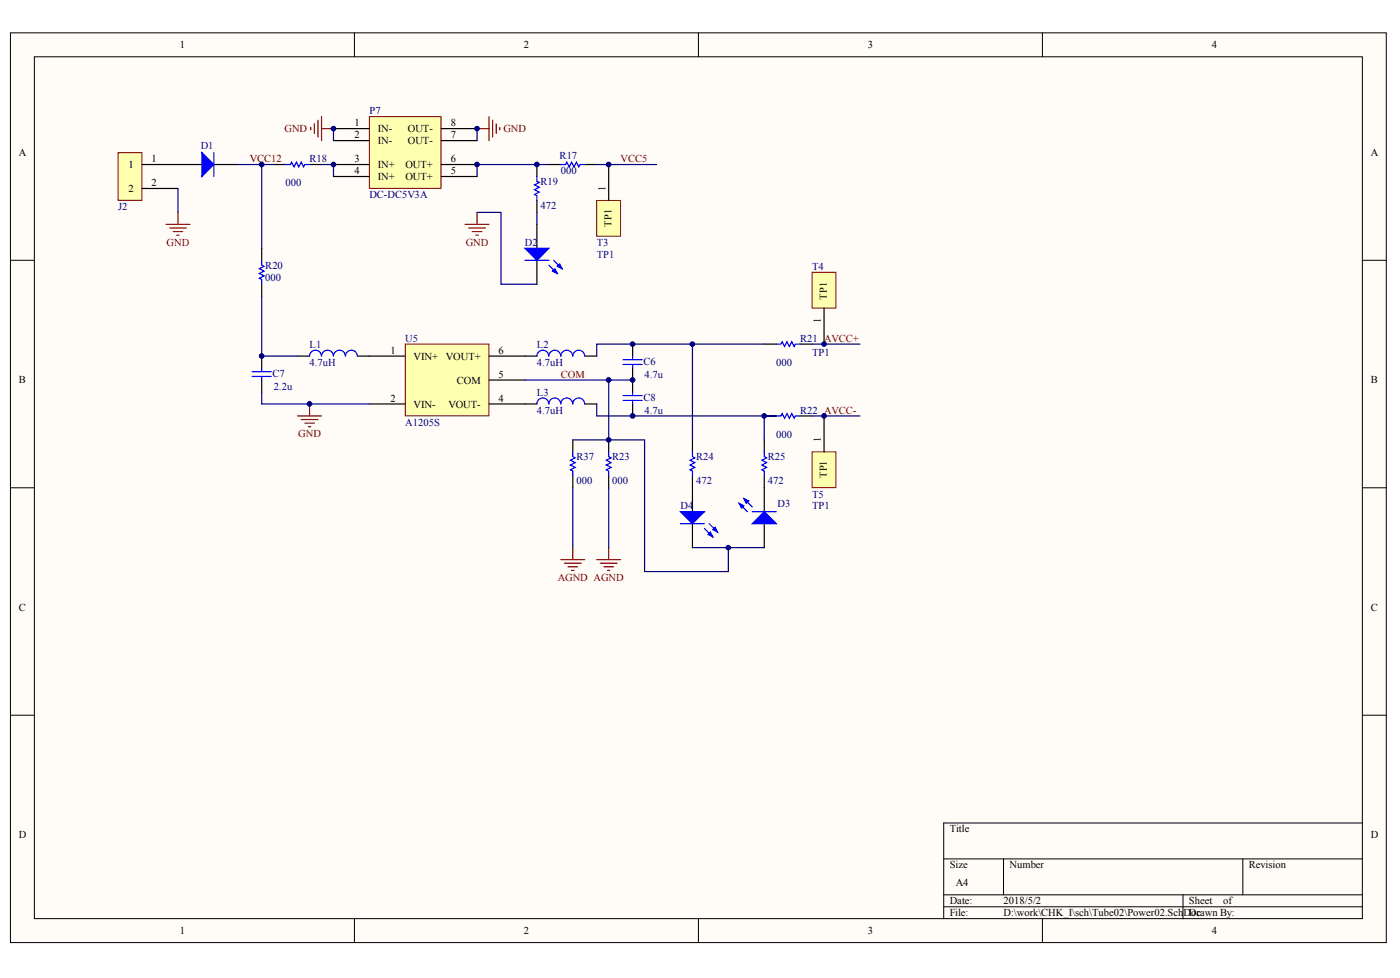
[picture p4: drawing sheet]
<svg xmlns="http://www.w3.org/2000/svg" width="288mm" height="201mm" viewBox="0 0 288 201" stroke-linecap="round" stroke-linejoin="round" font-family="sans-serif">
<g fill="#fffcf8" stroke="#000" stroke-width=".21">
<path d="M2.1 6.8h282.9v187h-282.9z"/>
<path d="M7.1 11.7h273v177.2h-273z"/>
</g>
<g fill="none" stroke="#000" stroke-width=".21">
<path d="M72.9 6.8v4.9M143.6 6.8v4.9M214.3 6.8v4.9M2.1 53.5h5M280.2 53.5h4.9M2.1 100.3h5M280.2 100.3h4.9M2.1 147.1h5M280.2 147.1h4.9M194 176.6h86.2M206.3 176.6v7.4M255.5 176.6v7.4"/>
<path d="M280.2 169.2h-86.2v19.7M72.9 188.9v4.9M143.6 188.9v4.9M194 184h86.2M194 186.4h86.2M214.3 188.9v4.9M243.2 184v4.9"/>
</g>
<path d="M157.1 100.3v4.9M157.1 107.7v4.9" fill="none" stroke="#000" stroke-width=".25"/>
<g fill="#00f" stroke="#00f" stroke-width=".25">
<path d="M157.1 105.2l2.5 2.5h-4.9z"/>
<path d="M153 102.5l.9 .5-.4 .5z"/>
<path d="M152 103.5l1 .5-.5 .5z"/>
</g>
<path d="M152 103.5l1.7 1.7M153 102.5l1.7 1.7M154.7 105.2h4.9" fill="none" stroke="#00f" stroke-width=".25"/>
<path d="M24.3 31.4h4.9v9.8h-4.9z" fill="#ffffb0" stroke="#800000" stroke-width=".21"/>
<g fill="none" stroke="#000" stroke-width=".25">
<path d="M29.2 33.8h12.3M29.2 38.8h7.4M44 33.8h4.9M56.3 33.8h2.4M63.7 33.8h2.4M110.4 33.8v2.5M112.9 33.8h2.4M120.2 33.8h2.5M53.8 51.1v2.4M53.8 58.4v2.5M110.4 41.2v2.5M53.8 73.2v2.5"/>
<path d="M53.8 78.1v2.5M130.1 70.8v2.4M130.1 75.7v2.4M142.4 90.4v2.5M142.4 97.8v2.5M157.1 90.4v2.5M157.1 97.8v2.5"/>
</g>
<path d="M63.9 26.2v.5M64.6 25.5v1.9M65.4 24.7v3.5M66.1 24v4.9M66.1 26.4h2.5M34.1 46.1h5M34.9 46.9h3.4M35.6 47.6h2M36.3 48.4h.5M36.6 43.7v2.4" fill="none" stroke="#800000" stroke-width=".25"/>
<path d="M36.6 38.8v4.9M112.9 33.8h-14.8v2.5M122.7 33.8h12.3" fill="none" stroke="#000080" stroke-width=".25"/>
<path d="M41.5 31.4l2.5 2.4-2.5 2.5z" fill="#00f" stroke="#00f" stroke-width=".25"/>
<g fill="none" stroke="#00f" stroke-width=".25">
<path d="M44 31.4v4.9M58.7 33.8h1l.3-.5 .5 1 .4-1 .5 1 .5-1 .5 1 .3-.5h1M110.4 36.3v1l.5 .2-1 .5 1 .5-1 .5 1 .5-1 .5 .5 .2v1M115.3 33.8h1l.2-.5 .5 1 .5-1 .5 1 .5-1 .5 1 .3-.5h.9M53.8 53.5v1l.5 .3-1 .4 1 .5-1 .5 1 .5-1 .5 .5 .3v.9M51.8 76.4h4M51.8 77.4h4M53.8 75.7v.7M53.8 77.4v.7M128.1 74h3.9M128.1 74.9h3.9M130.1 73.2v.8"/>
<path d="M130.1 74.9v.8M142.4 92.9v1l.5 .2-1 .5 1 .5-1 .5 1 .5-1 .5 .5 .2v1M157.1 92.9v1l.5 .2-1 .5 1 .5-1 .5 1 .5-1 .5 .5 .2v1"/>
</g>
<path d="M83.3 70.8h17.2v14.7h-17.2z" fill="#ffffb0" stroke="#800000" stroke-width=".21"/>
<g fill="none" stroke="#000" stroke-width=".25">
<path d="M61.2 73.2h2.5M73.5 73.2h9.8M100.6 73.2h9.8M100.6 78.1h7.3M120.2 73.2h2.5M130.1 78.1v2.5M157.1 70.8h2.5M164.5 70.8h2.5M76 83.1h7.3M100.6 83.1h9.8M117.8 90.4v2.5M117.8 97.8v2.5"/>
<path d="M120.2 83.1h2.5M125.2 90.4v2.5M125.2 97.8v2.5M130.1 83.1v2.4M157.1 85.5h2.5M164.5 85.5h2.5M142.4 100.3v4.9M142.4 107.7v4.9"/>
</g>
<g fill="none" stroke="#000080" stroke-width=".25">
<path d="M66.1 33.8h2.5v2.5M53.8 60.9v12.3h7.4M107.9 78.1h22.2M125.2 78.1v12.3h-7.4M142.4 70.8v19.6M157.1 70.8h-34.4v2.4M167 70.8h9.8M53.8 80.6v2.5h22.2M122.7 83.1v2.4h34.4v4.9M157.1 85.5h2.5M167 85.5h9.8M117.8 100.3v12.3"/>
<path d="M125.2 100.3v12.3"/>
</g>
<g fill="none" stroke="#00f" stroke-width=".25">
<path d="M63.7 73.2a1.22 1.22 0 0 1 1.2-1.2 1.22 1.22 0 0 1 1.2 1.2 1.23 1.23 0 0 1 1.2-1.2 1.23 1.23 0 0 1 1.2 1.2 1.23 1.23 0 0 1 1.3-1.2 1.23 1.23 0 0 1 1.2 1.2M71 73.2a1.22 1.22 0 0 1 1.3-1.2 1.22 1.22 0 0 1 1.2 1.2M110.4 73.2a1.22 1.22 0 0 1 1.2-1.2 1.22 1.22 0 0 1 1.2 1.2 1.23 1.23 0 0 1 1.3-1.2 1.23 1.23 0 0 1 1.2 1.2 1.23 1.23 0 0 1 1.2-1.2 1.23 1.23 0 0 1 1.3 1.2 1.23 1.23 0 0 1 1.2-1.2 1.23 1.23 0 0 1 1.2 1.2M159.6 70.8h1l.2-.5 .5 .9 .5-.9 .5 .9 .5-.9 .5 .9 .2-.4h1M117.8 92.9v1l.5 .2-1 .5 1 .5-1 .5 1 .5-1 .5 .5 .2v1M120.2 83.1a1.23 1.23 0 0 0-1.2-1.3 1.23 1.23 0 0 0-1.2 1.3 1.23 1.23 0 0 0-1.3-1.3 1.23 1.23 0 0 0-1.2 1.3 1.23 1.23 0 0 0-1.2-1.3 1.23 1.23 0 0 0-1.3 1.3 1.22 1.22 0 0 0-1.2-1.3 1.22 1.22 0 0 0-1.2 1.3M125.2 92.9v1l.4 .2-.9 .5 .9 .5-.9 .5 .9 .5-.9 .5 .5 .2v1M128.1 81.3h3.9M128.1 82.3h3.9M130.1 80.6v.7M130.1 82.3v.8M159.6 85.5h1l.2-.5 .5 1 .5-1 .5 1 .5-1 .5 1 .2-.5h1"/>
<path d="M139.9 107.7h4.9M144.8 108.7l1.8 1.7M145.8 107.7l1.7 1.7"/>
</g>
<g fill="none" stroke="#800000" stroke-width=".25">
<path d="M61.2 85.5h4.9M61.9 86.3h3.5M62.7 87h1.9M63.4 87.7h.5M63.7 83.1v2.4M115.3 115.1h4.9M116.1 115.8h3.4M116.8 116.5h2M117.5 117.3h.5M117.8 112.6v2.5M122.7 115.1h4.9M123.4 115.8h3.5"/>
<path d="M124.2 116.5h1.9M124.9 117.3h.5M125.2 112.6v2.5"/>
</g>
<g fill="#00f" stroke="#00f" stroke-width=".25">
<path d="M139.9 105.2h4.9l-2.4 2.5z"/>
<path d="M146.1 109.4l.5 1-1-.5z"/>
<path d="M147.1 108.4l.4 1-.9-.5z"/>
</g>
<path d="M122.7 41.2h4.9v7.4h-4.9z" fill="#ffffb0" stroke="#800000" stroke-width=".21"/>
<path d="M125.2 33.8v7.4" fill="none" stroke="#000" stroke-width=".25"/>
<path d="M167 56h4.9v7.3h-4.9z" fill="#ffffb0" stroke="#800000" stroke-width=".21"/>
<path d="M169.4 63.4v7.4" fill="none" stroke="#000" stroke-width=".25"/>
<path d="M167 92.9h4.9v7.4h-4.9z" fill="#ffffb0" stroke="#800000" stroke-width=".21"/>
<path d="M169.4 85.5v7.4" fill="none" stroke="#000" stroke-width=".25"/>
<path d="M76 24h14.7v14.7h-14.7z" fill="#ffffb0" stroke="#800000" stroke-width=".21"/>
<path d="M68.6 26.4h7.4M68.6 28.9h7.4M68.6 33.8h7.4M68.6 36.3h7.4M90.7 26.4h7.4M90.7 28.9h7.4M90.7 33.8h7.4M90.7 36.3h7.4M110.4 46.1v5M110.4 53.5v4.9" fill="none" stroke="#000" stroke-width=".25"/>
<path d="M98.1 26.4h2.5M100.6 24v4.9M101.3 24.7v3.5M102 25.5v1.9M102.8 26.2v.5M95.6 46.1h5M96.4 46.9h3.4M97.1 47.6h2M97.8 48.4h.5M98.1 43.7v2.4" fill="none" stroke="#800000" stroke-width=".25"/>
<path d="M48.9 33.8h7.4M53.8 33.8v17.3M68.6 26.4v2.5M98.1 26.4v2.5M98.1 43.7h4.9v14.7h7.4M110.4 43.7v2.4M125.2 90.4h7.3v27.1h17.3v-4.9M157.1 85.5h2.5M142.4 112.6h14.7" fill="none" stroke="#000080" stroke-width=".25"/>
<g fill="#00f" stroke="#00f" stroke-width=".25">
<path d="M107.9 51.1h5l-2.5 2.4z"/>
<path d="M114.1 55.2l.5 1-1-.5z"/>
<path d="M115.1 54.3l.5 .9-1-.4z"/>
</g>
<path d="M107.9 53.5h5M112.9 54.5l1.7 1.7M113.8 53.5l1.8 1.7" fill="none" stroke="#00f" stroke-width=".25"/>
<g fill="#000080" stroke="#000080" stroke-width=".21">
<circle cx="53.8" cy="73.2" r=".48"/>
<circle cx="53.8" cy="33.8" r=".48"/>
<circle cx="63.6" cy="83" r=".48"/>
<circle cx="68.6" cy="33.8" r=".48"/>
<circle cx="68.6" cy="26.4" r=".47"/>
<circle cx="98.1" cy="33.8" r=".48"/>
<circle cx="98.1" cy="26.4" r=".47"/>
<circle cx="110.4" cy="33.8" r=".48"/>
<circle cx="125.2" cy="90.4" r=".47"/>
<circle cx="125.1" cy="78.1" r=".48"/>
<circle cx="125.1" cy="33.8" r=".48"/>
<circle cx="130.1" cy="85.5" r=".48"/>
<circle cx="130.1" cy="78.1" r=".48"/>
<circle cx="130.1" cy="70.8" r=".47"/>
<circle cx="142.4" cy="70.8" r=".47"/>
<circle cx="149.8" cy="112.6" r=".47"/>
<circle cx="157.1" cy="85.5" r=".48"/>
<circle cx="169.4" cy="85.5" r=".48"/>
<circle cx="169.4" cy="70.8" r=".47"/>
</g>
<g font-size="2.2">
<text x="37" y="10">1</text>
<text x="107.7" y="10">2</text>
<text x="178.4" y="10">3</text>
<text x="249.2" y="10">4</text>
<text x="72.9" y="26">1</text>
<text x="72.9" y="28.4">2</text>
<text x="77.7" y="27.2">IN-</text>
<text x="77.7" y="29.7">IN-</text>
<text x="83.9" y="29.7">OUT-</text>
<text x="83.9" y="27.2">OUT-</text>
<text x="92.7" y="28.4">7</text>
<text x="92.7" y="26">8</text>
<text x="3.8" y="32.1">A</text>
<text x="26.4" y="34.6">1</text>
<text x="31.2" y="33.4">1</text>
<text x="72.9" y="33.4">3</text>
<text x="72.9" y="35.8">4</text>
<text x="77.7" y="34.6">IN+</text>
<text x="83.4" y="34.6">OUT+</text>
<text x="92.7" y="35.8">5</text>
<text x="92.7" y="33.4">6</text>
<text x="281.8" y="32.1">A</text>
<text x="26.4" y="39.5">2</text>
<text x="31.2" y="38.3">2</text>
<text x="77.7" y="37.1">IN+</text>
<text x="83.4" y="37.1">OUT+</text>
<text x="80.3" y="72.8">1</text>
<text x="85.1" y="74">VIN+</text>
<text x="91.7" y="74">VOUT+</text>
<text x="102.5" y="72.8">6</text>
<text x="102.5" y="77.7">5</text>
<text x="3.9" y="78.8">B</text>
<text x="80.3" y="82.6">2</text>
<text x="85.1" y="83.8">VIN-</text>
<text x="92.2" y="83.8">VOUT-</text>
<text x="93.9" y="78.9">COM</text>
<text x="102.5" y="82.6">4</text>
<text x="281.9" y="78.8">B</text>
<text x="3.9" y="125.6">C</text>
<text x="281.9" y="125.6">C</text>
<text x="3.8" y="172.4">D</text>
<text x="195.3" y="171.1">Title</text>
<text x="281.8" y="172.4">D</text>
<text x="195.3" y="178.5">Size</text>
<text x="207.6" y="178.5">Number</text>
<text x="256.8" y="178.5">Revision</text>
<text x="195.3" y="185.9">Date:</text>
<text x="196.5" y="182.2">A4</text>
<text x="206.3" y="185.9">2018/5/2</text>
<text x="244.5" y="185.9">Sheet</text>
<text x="251.5" y="185.9">of</text>
<text x="195.3" y="188.4">File:</text>
<text x="206.3" y="188.4">D:\work\CHK_I\sch\Tube02\Power02.Sch</text>
<text x="243.3" y="188.4">Doc</text>
<text x="244.5" y="188.4">Drawn By:</text>
<text x="37" y="192.1">1</text>
<text x="107.7" y="192.1">2</text>
<text x="178.4" y="192.1">3</text>
<text x="249.2" y="192.1">4</text>
</g>
<g font-size="2.2" fill="#000080">
<text x="76" y="23.5">P7</text>
<text x="41.3" y="30.7">D1</text>
<text x="63.7" y="33.4">R18</text>
<text x="115.1" y="32.6">R17</text>
<text x="115.3" y="35.8">000</text>
<text x="58.7" y="38.3">000</text>
<text x="76" y="40.8">DC-DC5V3A</text>
<text x="111.1" y="38">R19</text>
<text x="24.3" y="43.2">J2</text>
<text x="111.1" y="43">472</text>
<text x="107.9" y="50.6">D2</text>
<text x="122.7" y="50.6">T3</text>
<text x="122.7" y="53.1">TP1</text>
<text x="54.5" y="57.7">000</text>
<text x="54.5" y="55.3">R20</text>
<text x="167" y="55.5">T4</text>
<text x="63.7" y="71.5">L1</text>
<text x="83.3" y="70.3">U5</text>
<text x="110.4" y="71.5">L2</text>
<text x="164.5" y="70.3">R21</text>
<text x="56" y="77.4">C7</text>
<text x="63.7" y="75.2">4.7uH</text>
<text x="110.4" y="75.2">4.7uH</text>
<text x="132.3" y="75">C6</text>
<text x="132.5" y="77.7">4.7u</text>
<text x="159.6" y="75.2">000</text>
<text x="167" y="73.2">TP1</text>
<text x="56.3" y="80.1">2.2u</text>
<text x="110.4" y="81.4">L3</text>
<text x="132.3" y="82.4">C8</text>
<text x="83.3" y="87.5">A1205S</text>
<text x="110.4" y="85.1">4.7uH</text>
<text x="132.5" y="85.1">4.7u</text>
<text x="159.6" y="90">000</text>
<text x="164.5" y="85.1">R22 AVCC-</text>
<text x="118.5" y="94.7">R37</text>
<text x="125.9" y="94.7">R23</text>
<text x="143.1" y="94.7">R24</text>
<text x="157.9" y="94.7">R25</text>
<text x="118.5" y="99.6">000</text>
<text x="125.9" y="99.6">000</text>
<text x="143.1" y="99.6">472</text>
<text x="157.9" y="99.6">472</text>
<text x="139.9" y="104.8">D4</text>
<text x="159.8" y="104.3">D3</text>
<text x="167" y="102.3">T5</text>
<text x="167" y="104.8">TP1</text>
</g>
<g font-size="2.2" fill="#800000">
<text x="58.5" y="27.2">GND</text>
<text x="103.5" y="27.2">GND</text>
<text x="51.4" y="33.4">VCC12</text>
<text x="127.6" y="33.4">VCC5</text>
<text x="34.3" y="50.5">GND</text>
<text x="95.8" y="50.5">GND</text>
<text x="169.4" y="70.3">AVCC+</text>
<text x="115.3" y="77.7">COM</text>
<text x="61.3" y="89.9">GND</text>
<text x="114.7" y="119.5">AGND AGND</text>
</g>
<g font-size="2.1">
<text x="124.5" y="39.2" transform="rotate(-90 124.5 39.2)">1</text>
<text x="125.7" y="46.6" transform="rotate(-90 125.7 46.6)">TP1</text>
<text x="170" y="61.6" transform="rotate(-90 170 61.6)">TP1</text>
<text x="168.8" y="66.4" transform="rotate(-90 168.8 66.4)">1</text>
<text x="168.8" y="90.9" transform="rotate(-90 168.8 90.9)">1</text>
<text x="170" y="98.3" transform="rotate(-90 170 98.3)">TP1</text>
</g>
</svg>
